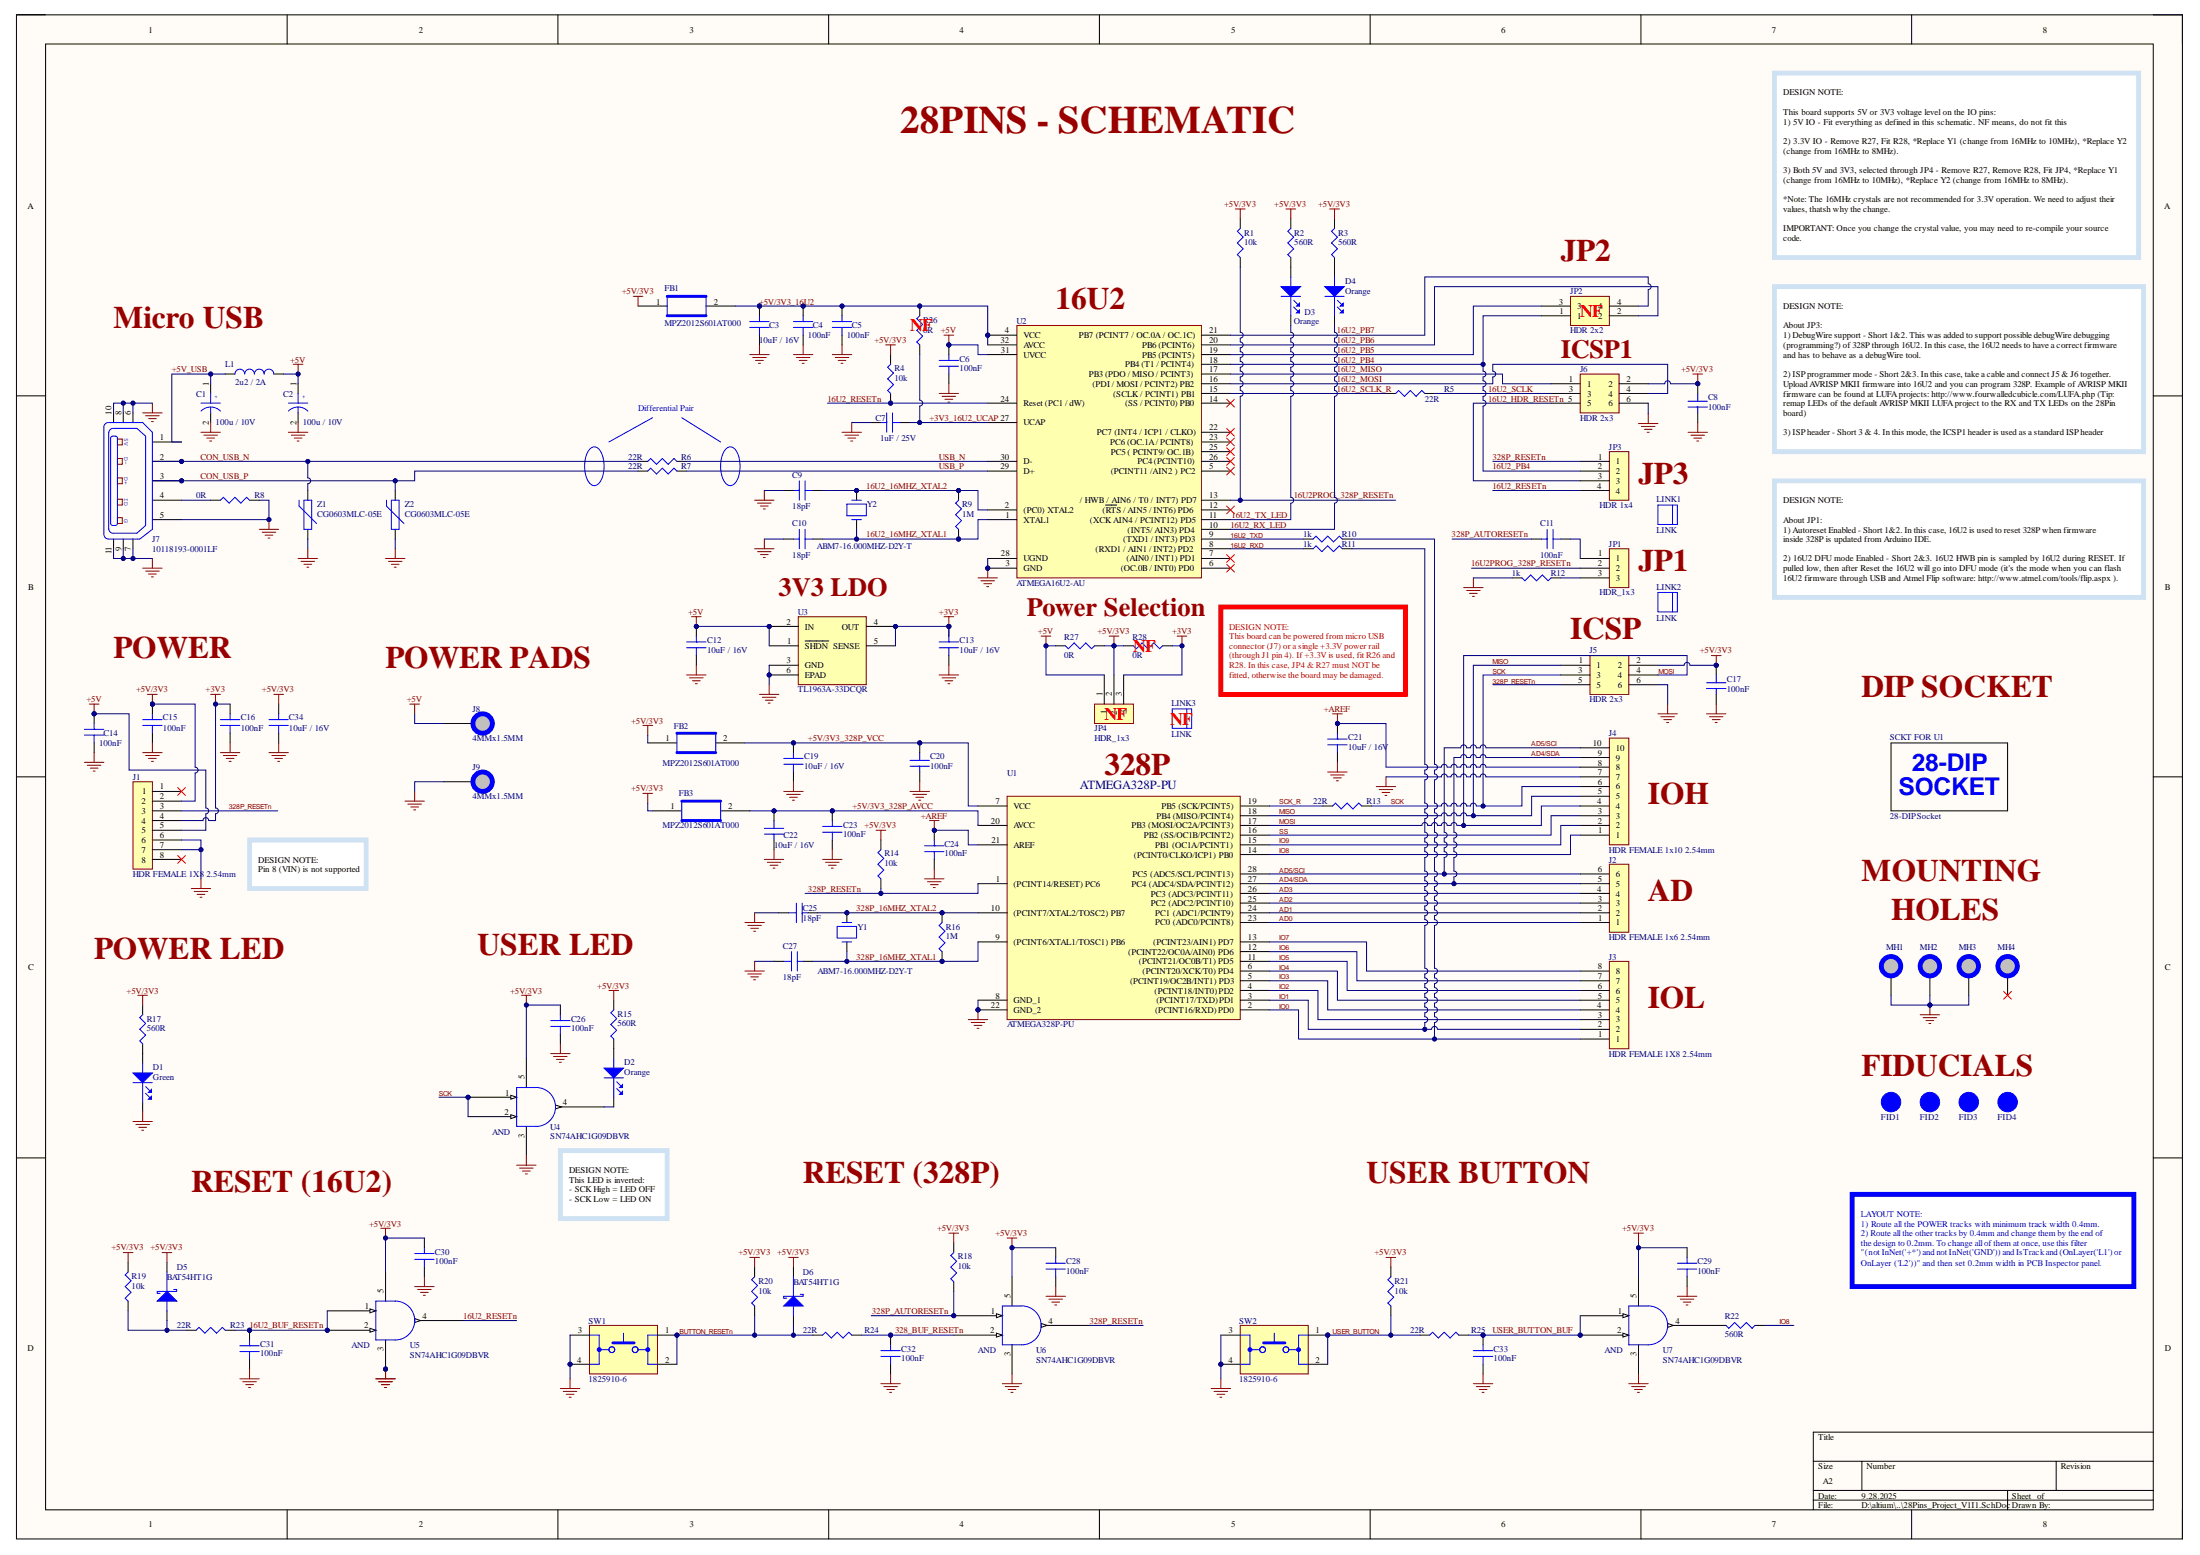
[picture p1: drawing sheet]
# Altium project PCB_Project.PrjPcb
NotFitted: NF; Project: 28Pins; Title: 28Pins; VersionRevision: V1I1
1 sheet, 109 parts. Net scope: global (net labels, ports and power ports of the same name join across sheets).
Board file: 28Pins_Project_V1I1.PcbDoc

## Sheet 28Pins_Project_V1I1.SchDoc: 28Pins
size A2; SheetNumber: 1; SheetTotal: 1

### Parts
C1  100u / 10V  [C_ALU_C_SIZE]
C2  100u / 10V  [C_ALU_C_SIZE]
C3  10uF / 16V  [Capacitor 0805]
C4  100nF  [Capacitor 0805]
C5  100nF  [Capacitor 0805]
C6  100nF  [Capacitor 0805]
C7  1uF / 25V  [Capacitor 0805]
C8  100nF  [Capacitor 0805]
C9  18pF  [Capacitor 0805]
C10  18pF  [Capacitor 0805]
C11  100nF  [Capacitor 0805]
C12  10uF / 16V  [Capacitor 0805]
C13  10uF / 16V  [Capacitor 0805]
C14  100nF  [Capacitor 0805]
C15  100nF  [Capacitor 0805]
C16  100nF  [Capacitor 0805]
C17  100nF  [Capacitor 0805]
C19  10uF / 16V  [Capacitor 0805]
C20  100nF  [Capacitor 0805]
C21  10uF / 16V  [Capacitor 0805]
C22  10uF / 16V  [Capacitor 0805]
C23  100nF  [Capacitor 0805]
C24  100nF  [Capacitor 0805]
C25  18pF  [Capacitor 0805]
C26  100nF  [Capacitor 0805]
C27  18pF  [Capacitor 0805]
C28  100nF  [Capacitor 0805]
C29  100nF  [Capacitor 0805]
C30  100nF  [Capacitor 0805]
C31  100nF  [Capacitor 0805]
C32  100nF  [Capacitor 0805]
C33  100nF  [Capacitor 0805]
C34  10uF / 16V  [Capacitor 0805]
D1  Green  [LED_0603]
D2  Orange  [LED_0603]
D3  Orange  [LED_0603]
D4  Orange  [LED_0603]
D5  BAT54HT1G  [SOD323]
D6  BAT54HT1G  [SOD323]
FB1  MPZ2012S601AT000  [Capacitor 0805]
FB2  MPZ2012S601AT000  [Capacitor 0805]
FB3  MPZ2012S601AT000  [Capacitor 0805]
FID1  FID_1MMC  [FID_40X120D]  (value not drawn)  (no BOM)
FID2  FID_1MMC  [FID_40X120D]  (value not drawn)  (no BOM)
FID3  FID_1MMC  [FID_40X120D]  (value not drawn)  (no BOM)
FID4  FID_1MMC  [FID_40X120D]  (value not drawn)  (no BOM)
J1  HDR FEMALE 1X8 2.54mm  [HDR FEMALE 1x8 2.54mm]
J2  HDR FEMALE 1x6 2.54mm  [HDR FEMALE 1x6 2.54mm - duplicate - duplicate]
J3  HDR FEMALE 1X8 2.54mm  [HDR FEMALE 1x8 2.54mm]
J4  HDR FEMALE 1x10 2.54mm  [Hdr_Female_1x10_2.54mm]
J5  HDR 2x3  [HDR_2x3_2.54mm]
J6  HDR 2x3  [HDR_2x3_2.54mm]
J7  10118193-0001LF  [10118193]
J8  4MMx1.5MM  [PAD_WITH_HOLE_4MMx1.5MM]  (no BOM)
J9  4MMx1.5MM  [PAD_WITH_HOLE_4MMx1.5MM]  (no BOM)
JP1  HDR_1x3  [Hdr_1x3_2.54mm]
JP2  HDR 2x2  [HDR_2x2_2.54mm]
JP3  HDR 1x4  [HDR_1x4 2.54mm]
JP4  HDR_1x3  [Hdr_1x3_2.54mm]
L1  2u2 / 2A  [C1210_IND]
LINK1  LINK  (mechanical)
LINK2  LINK  (mechanical)
LINK3  LINK  (mechanical)
MH1  MH_7.4MMC_3.2MMD  [MH_7.4MMC_3.2MMD]  (value not drawn)  (no BOM)
MH2  MH_7.4MMC_3.2MMD  [MH_7.4MMC_3.2MMD]  (value not drawn)  (no BOM)
MH3  MH_7.4MMC_3.2MMD  [MH_7.4MMC_3.2MMD]  (value not drawn)  (no BOM)
MH4  MH_7.4MMNC_3.2MMD  [MH_7.4MMD_3.2MMD_NON_COPPER_NPTH]  (value not drawn)  (no BOM)
R1  10k  [R0805]
R2  560R  [R0805]
R3  560R  [R0805]
R4  10k  [R0805]
R5  22R  [R0805]
R6  22R  [R0805]
R7  22R  [R0805]
R8  0R  [R0805]
R9  1M  [R0805]
R10  1k  [R0805]
R11  1k  [R0805]
R12  1k  [R0805]
R13  22R  [R0805]
R14  10k  [R0805]
R15  560R  [R0805]
R16  1M  [R0805]
R17  560R  [R0805]
R18  10k  [R0805]
R19  10k  [R0805]
R20  10k  [R0805]
R21  10k  [R0805]
R22  560R  [R0805]
R23  22R  [R0805]
R24  22R  [R0805]
R25  22R  [R0805]
R26  0R  [R0805]
R27  0R  [R0805]
R28  0R  [R0805]
SCKT_FOR_U1  28-DIP Socket  [28_DIP_7.62mm_SOCKET]
SW1  1825910-6  [1825910-6]
SW2  1825910-6  [1825910-6]
U1  ATMEGA328P-PU  [DIP28]
U2  ATMEGA16U2-AU  [TQFP32]
U3  TL1963A-33DCQR  [DCQ (R-PDSO-G6)]
U4  SN74AHC1G09DBVR  [DBV_SOT_23_5]
U5  SN74AHC1G09DBVR  [DBV_SOT_23_5]
U6  SN74AHC1G09DBVR  [DBV_SOT_23_5]
U7  SN74AHC1G09DBVR  [DBV_SOT_23_5]
Y1  ABM7-16.000MHZ-D2Y-T  [APM7_v1_1_BIG]
Y2  ABM7-16.000MHZ-D2Y-T  [APM7_v1_1_BIG]
Z1  CG0603MLC-05E  [R0603]
Z2  CG0603MLC-05E  [R0603]

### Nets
+3V3: C13.1 C16.1 J1.4 JP4.3 R28.1 U3.4(OUT) U3.5(SENSE)
+5V: C2.1 C6.1 C12.1 C14.1 J1.5 J8.1 JP4.1 L1.2 R27.2 U2.31(UVCC) U3.1(~{SHDN}) U3.2(IN)
+5V/3V3: C8.2 C15.1 C17.2 C26.1 C28.1 C29.1 C30.1 C34.1 D5.1(Cathode) D6.1(Cathode) FB1.1 FB2.1 FB3.1 J1.2 J5.2 J6.2 JP4.2 R1.2 R2.2 R3.2 R4.2 R14.2 R15.2 R17.2 R18.2 R19.2 R20.2 R21.2 R27.1 R28.2 U4.5 U5.5 U6.5 U7.5
+AREF: C21.1 C24.1 J4.8 U1.21(AREF)
GND: C1.2 C2.2 C3.2 C4.2 C5.2 C6.2 C7.1 C8.1 C9.1 C10.1 C12.2 C13.2 C14.2 C15.2 C16.2 C17.1 C19.2 C20.1 C21.2 C22.1 C23.2 C24.2 C25.2 C26.2 C27.2 C28.2 C29.2 C30.2 C31.2 C32.2 C33.2 C34.2 D1.1(Cathode) J1.6 J1.7 J4.7 J5.6 J6.6 J7.5 J7.6 J7.7 J7.8 J7.9 J7.10 J7.11 J9.1 MH1.1 MH2.1 MH3.1 R8.2 R12.2 SW1.3 SW1.4 SW2.3 SW2.4 U1.8(GND_1) U1.22(GND_2) U2.3(GND) U2.28(UGND) U3.3(GND) U3.6(EPAD) U4.3 U5.3 U6.3 U7.3 Z1.1 Z2.1
16U2_16MHZ_XTAL1: C10.2 R9.1 U2.1(XTAL1) Y2.1
16U2_16MHZ_XTAL2: C9.2 R9.2 U2.2((PC0)_XTAL2) Y2.2
16U2_BUF_RESETn: C31.1 R23.2 U5.1 U5.2
16U2_HDR_RESETn: J6.5 JP3.3
16U2_MISO: J6.1 U2.17(PB3_(PDO_/_MISO_/_PCINT3))
16U2_MOSI: J6.4 U2.16((PDI_/_MOSI_/_PCINT2)_PB2)
16U2_PB4: JP2.1 JP3.2 U2.18(PB4_(T1_/_PCINT4))
16U2_PB5: JP2.3 U2.19(PB5_(PCINT5))
16U2_PB6: JP2.2 U2.20(PB6_(PCINT6))
16U2_PB7: JP2.4 U2.21(PB7_(PCINT7_/_OC.0A_/_OC.1C))
16U2_RESETn: JP3.4 R4.1 U2.24(Reset_(PC1_/_dW)) U5.4
16U2_RX_LED: D4.1(Cathode) U2.10((INT5/_AIN3)_PD4)
16U2_RXD: R11.1 U2.8((RXD1_/_AIN1_/_INT2)_PD2)
16U2_SCLK: J6.3 R5.2
16U2_SCLK_R: R5.1 U2.15((SCLK_/_PCINT1)_PB1)
16U2_TX_LED: D3.1(Cathode) U2.11((XCK_AIN4_/_PCINT12)_PD5)
16U2_TXD: R10.1 U2.9((TXD1_/_INT3)_PD3)
16U2PROG_328P_RESETn: JP1.2 R1.1 U2.13(/_HWB_/_AIN6_/_T0_/_INT7)_PD7)
328_BUF_RESETn: C32.1 R24.2 U6.2
328P_16MHZ_XTAL1: C27.1 R16.1 U1.9((PCINT6/XTAL1/TOSC1)_PB6) Y1.1
328P_16MHZ_XTAL2: C25.1 R16.2 U1.10((PCINT7/XTAL2/TOSC2)_PB7) Y1.2
328P_AUTORESETn: C11.1 R18.1 U6.1
328P_RESETn: J1.3 J5.5 JP3.1 R14.1 U1.1((PCINT14/RESET)_PC6) U6.4
+3V3_16U2_UCAP: C7.2 R26.1 U2.27(UCAP)
+5V/3V3_16U2: C3.1 C4.1 C5.1 FB1.2 R26.2 U2.4(VCC) U2.32(AVCC)
+5V/3V3_328P_AVCC: C22.2 C23.1 FB3.2 U1.20(AVCC)
+5V/3V3_328P_VCC: C19.1 C20.2 FB2.2 U1.7(VCC)
+5V_USB: C1.1 J7.1 L1.1
AD0: J2.1 U1.23(PC0_(ADC0/PCINT8))
AD1: J2.2 U1.24(PC1_(ADC1/PCINT9))
AD2: J2.3 U1.25(PC2_(ADC2/PCINT10))
AD3: J2.4 U1.26(PC3_(ADC3/PCINT11))
AD4/SDA: J2.5 J4.9 U1.27(PC4_(ADC4/SDA/PCINT12))
AD5/SCI: J2.6 J4.10 U1.28(PC5_(ADC5/SCL/PCINT13))
BUTTON_RESETn: D6.2(Anode) R20.1 R24.1 SW1.1 SW1.2
CON_USB_N: J7.2 R6.1 Z1.2
CON_USB_P: J7.3 R7.1 Z2.2
IO0: J3.1 R10.2 U1.2((PCINT16/RXD)_PD0)
IO1: J3.2 R11.2 U1.3((PCINT17/TXD)_PD1)
IO2: J3.3 U1.4((PCINT18/INT0)_PD2)
IO3: J3.4 U1.5((PCINT19/OC2B/INT1)_PD3)
IO4: J3.5 U1.6((PCINT20/XCK/T0)_PD4)
IO5: J3.6 U1.11((PCINT21/OC0B/T1)_PD5)
IO6: J3.7 U1.12((PCINT22/OC0A/AIN0)_PD6)
IO7: J3.8 U1.13((PCINT23/AIN1)_PD7)
IO8: J4.1 R22.1 U1.14((PCINT0/CLKO/ICP1)_PB0)
IO9: J4.2 U1.15(PB1_(OC1A/PCINT1))
MISO: J4.5 J5.1 U1.18(PB4_(MISO/PCINT4))
MOSI: J4.4 J5.4 U1.17(PB3_(MOSI/OC2A/PCINT3))
SCK: J4.6 J5.3 R13.2 U4.1 U4.2
SCK_R: R13.1 U1.19(PB5_(SCK/PCINT5))
SS: J4.3 U1.16(PB2_(SS/OC1B/PCINT2))
USB_N: R6.2 U2.30(D-)
USB_P: R7.2 U2.29(D+)
USER_BUTTON: R21.1 R25.1 SW2.1 SW2.2
USER_BUTTON_BUF: C33.1 R25.2 U7.1 U7.2
NetC11_2: C11.2 JP1.1
NetD1_2: D1.2(Anode) R17.1
NetD2_1: D2.1(Cathode) U4.4
NetD2_2: D2.2(Anode) R15.1
NetD3_2: D3.2(Anode) R2.1
NetD4_2: D4.2(Anode) R3.1
NetD5_2: D5.2(Anode) R19.1 R23.1
NetJ7_4: J7.4 R8.1
NetJP1_3: JP1.3 R12.1
NetR22_2: R22.2 U7.4

Not connected (* = marked no-connect by the designer): J1 1* 8*; MH4 1*; U2 5((PCINT11_/AIN2_)_PC2)* 6((OC.0B_/_INT0)_PD0)* 7((AIN0_/_INT1)_PD1)* 12((~{RT}S_/_AIN5_/_INT6)_PD6)* 14((SS_/_PCINT0)_PB0)* 22(PC7_(INT4_/_ICP1_/_CLKO))* 23(PC6_(OC.1A_/_PCINT8))* 25(PC5_(_PCINT9/_OC.1B))* 26(PC4_(PCINT10))*

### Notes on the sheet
- 28PINS - SCHEMATIC
- JP2
- DESIGN NOTE:
  This board supports 5V or 3V3 voltage level on the IO pins:
  1) 5V IO - Fit everything as defined in this schematic. NF means, do not fit this
  2) 3.3V IO - Remove R27, Fit R28, *Replace Y1 (change from 16MHz to 10MHz), *Replace Y2
  (change from 16MHz to 8MHz).
  3) Both 5V and 3V3, selected through JP4 - Remove R27, Remove R28, Fit JP4, *Replace Y1
  (change from 16MHz to 10MHz), *Replace Y2 (change from 16MHz to 8MHz).
  *Note: The 16MHz crystals are not recommended for 3.3V operation. We need to adjust their
  values, thatsh why the change.
  IMPORTANT: Once you change the crystal value, you may need to re-compile your source
  code.
- Micro USB
- (near U2) 16U2
- ICSP1
- Differential Pair
- JP3
- DESIGN NOTE:
  About JP3:
  1) DebugWire support - Short 1&2. This was added to support possible debugWire debugging
  (programming?) of 328P through 16U2. In this case, the 16U2 needs to have a correct firmware
  and has to behave as a debugWire tool.
  2) ISP programmer mode - Short 2&3. In this case, take a cable and connect J5 & J6 together.
  Upload AVRISP MKII firmware into 16U2 and you can program 328P. Example of AVRISP MKII
  firmware can be found at LUFA projects: http://www.fourwalledcubicle.com/LUFA.php (Tip:
  remap LEDs of the default AVRISP MKII LUFA project to the RX and TX LEDs on the 28Pin
  board)
  3) ISP header - Short 3 & 4. In this mode, the ICSP1 header is used as a standard ISP header
- JP1
- 3V3 LDO
- Power Selection
- DESIGN NOTE:
  About JP1:
  1) Autoreset Enabled - Short 1&2. In this case, 16U2 is used to reset 328P when firmware
  inside 328P is updated from Arduino IDE.
  2) 16U2 DFU mode Enabled - Short 2&3. 16U2 HWB pin is sampled by 16U2 during RESET. If
  pulled low, then after Reset the 16U2 will go into DFU mode (it's the mode when you can flash
  16U2 firmware through USB and Atmel Flip software: http://www.atmel.com/tools/flip.aspx ).
- POWER
- POWER PADS
- (near J5) ICSP
- DESIGN NOTE:
  This board can be powered from micro USB
  connector (J7) or a single +3.3V power rail
  (through J1 pin 4). If +3.3V is used, fit R26 and
  R28. In this case, JP4 & R27 must NOT be
  fitted, otherwise the board may be damaged.
- DIP SOCKET
- 328P
- IOH
- DESIGN NOTE:
  Pin 8 (VIN) is not supported
- AD
- MOUNTING
- HOLES
- POWER LED
- USER LED
- IOL
- FIDUCIALS
- RESET (16U2)
- (near U4) DESIGN NOTE:
  This LED is inverted:
  - SCK High = LED OFF
  - SCK Low = LED ON
- RESET (328P)
- USER BUTTON
- LAYOUT NOTE:
  1) Route all the POWER tracks with minimum track width 0.4mm.
  2) Route all the other tracks by 0.4mm and change them by the end of
  the design to 0.2mm. To change all of them at once, use this filter
  "(not InNet('+*') and not InNet('GND')) and IsTrack and (OnLayer('L1') or
  OnLayer ('L2'))" and then set 0.2mm width in PCB Inspector panel.

## Assembly variants
FIXED 5V: not fitted JP2 JP4 LINK3 R26 R28
5V/3V3: not fitted JP2 R26 R27 R28; alternate parts Y1 -> ABM7-10.000MHZ-D2Y-T, Y2 -> ABM7-8.000MHZ-D2Y-T
